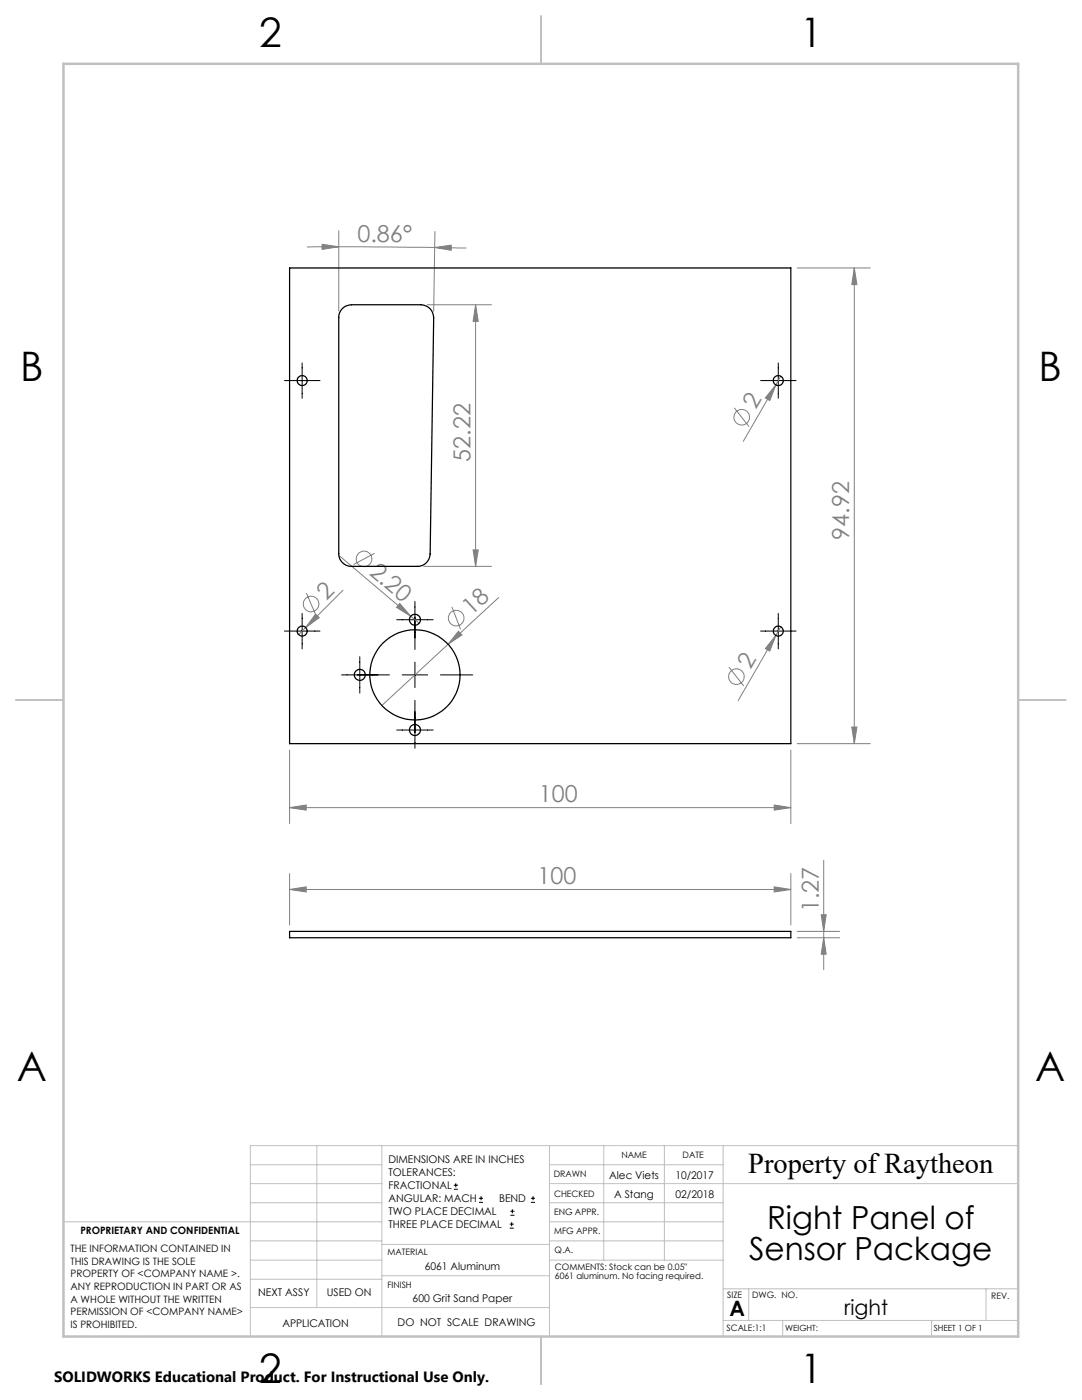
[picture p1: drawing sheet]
<svg xmlns="http://www.w3.org/2000/svg" width="216mm" height="279mm" viewBox="0 0 216 279" stroke-linecap="round" stroke-linejoin="round" font-family="sans-serif">
<g fill="none" stroke="#808080" stroke-width=".2">
<path d="M64.3 48.8l3.3 .4-3.3 .6zM67.6 49.2l19.1 .2M67.6 49.2l-6.4 .1M67.6 46.1v16M86.7 49.4l3.3-.5v1.1zM86.7 49.4l6.4 .1M86.8 46.2l-.3 15.9M159.1 53.5h14.5M170.5 53.5v94.9M170.5 53.5l.5 3.3h-1zM85.3 60.8h12.8M94.9 60.8v52.2"/>
<path d="M94.9 60.8l.5 3.3h-1zM154.8 76.8l-1.2 3.1-.9-.5zM154.8 76.8l-6.5 11.3M155.8 75.1l-1 1.7M146.5 81.4l3 3.8M61.1 118.4l1.9 4.3M67.8 111l14.2 12M68.4 117.8l-8.8 8.8M74.8 110.4l-4.3 2.3M84.6 113h13.5M94.4 109.7h1l-.5 3.3zM99.5 119.2l-23.3 21.6"/>
<path d="M63 122.6l.7 .7-2.7 1.9zM79.8 120.4l2.2 2.6-2.9-1.8zM82 123l1.6 1.4M90.2 121.1l1.7 4.5M91.5 126l.7 .7-2.8 1.9zM145.5 133.1l2.9 3.8M154.8 126.8l-1.2 3.1-.9-.5zM154.8 126.8l-7.5 13M155.8 125.1l-1 1.7M57.8 149.7v14.7M157.8 149.7v14.7M159.1 148.4h14.5"/>
<path d="M170 145.1h1l-.5 3.3zM57.8 161.2l3.3-.5v1zM57.8 177.5l3.3-.5v1zM57.8 174.3v10.3M57.8 161.2h100M57.8 177.5h100M154.5 160.7l3.3 .5-3.3 .5zM154.5 177l3.3 .5-3.3 .5zM157.8 174.3v10.3M164.4 171.7v21.8M159.1 187.1h8.4M159.1 185.9h8.4"/>
<path d="M163.9 182.6h1l-.5 3.3zM164.4 187.1l.5 3.3h-1z"/>
<circle cx="148" cy="83.3" r="1.55"/>
<circle cx="72.6" cy="111.6" r="1.56"/>
<circle cx="62.1" cy="120.5" r="1.56"/>
<circle cx="91" cy="123.4" r="1.55"/>
<circle cx="146.9" cy="135.1" r="1.56"/>
</g>
<g fill="none" stroke="#000" stroke-width=".2">
<path d="M56.8 76h7.1M60.3 72.4v7.1M151.8 76h7.1M155.3 72.4v7.1M56.8 125.9h7.1M60.3 122.4v7.1M68.2 134.7h9.5M71.8 131.1v7.2M79.2 123.7h7.2M80.3 134.7h5M82.8 120.1v9.5M82.8 132.2v5"/>
<path d="M82.8 139.8v9.5M87.9 134.7h6.4M151.8 125.9h7.1M155.3 122.4v7.1M79.2 145.7h7.2M90.6 237.3h.8M90.6 236.5h.8M90.9 236.1v.9M95.6 240h.8M95.6 239.1h.8M96 238.7v.8M105.9 240h.9"/>
<path d="M105.9 239.1h.9M106.4 238.7v.8M101.7 245.1h.8M101.7 244.3h.8M101.8 242.5h.9M101.8 241.7h.9M102.1 243.9v.8M102.2 241.3v.8"/>
</g>
<g fill="none" stroke="#c0c0c0" stroke-width=".2">
<path d="M50 232.4h26.2M50 236.2h26.2M63.2 228.6v32.3M76.2 228.6v38.1M109.6 228.6v38.1M109.6 232.4h34.7M109.6 236.2h93.6M120.5 228.6v22.9M132.6 228.6v22.9M144.3 228.6v38.1M203.2 228.6h-153.2v38.1M12.7 243.8h63.5"/>
<path d="M50 251.5h26.2M50 240h26.2M50 247.7h26.2M50 255.3h26.2M76.2 254.6h33.4M76.2 248.4h33.4M109.6 251.5h34.7M109.6 243.8h34.7M109.6 240h34.7M109.6 247.7h34.7M144.3 257.2h58.9M149.4 257.2v6.3"/>
<path d="M196.7 257.2v6.3M50 260.9h59.6M144.3 263.5h58.9M156.2 263.5v3.2M185.9 263.5v3.2"/>
</g>
<path d="M108 3.2v9.5M3.1 139.7h9.6M203.2 139.7h9.5M108 266.7v9.6" fill="none" stroke="#c0c0c0" stroke-width=".25"/>
<path d="M12.7 12.7h190.5v254h-190.5z" fill="none" stroke="#c0c0c0" stroke-width=".5"/>
<g fill="#808080">
<path d="M79.8 120.4l2.2 2.6-2.9-1.8z"/>
<path d="M91.5 126l.7 .7-2.8 1.9z"/>
<path d="M63 122.6l.7 .7-2.7 1.9z"/>
<path d="M154.8 126.8l-1.2 3.1-.9-.5z"/>
<path d="M154.8 76.8l-1.2 3.1-.9-.5z"/>
<path d="M86.7 49.4l3.3-.5v1.1zM64.3 48.8l3.3 .4-3.3 .6z"/>
<path d="M154.5 160.7l3.3 .5-3.3 .5zM57.8 161.2l3.3-.5v1zM154.5 177l3.3 .5-3.3 .5zM57.8 177.5l3.3-.5v1z"/>
<path d="M170 145.1h1l-.5 3.3zM170.5 53.5l.5 3.3h-1zM164.4 187.1l.5 3.3h-1zM163.9 182.6h1l-.5 3.3z"/>
<path d="M94.9 60.8l.5 3.3h-1zM94.4 109.7h1l-.5 3.3z"/>
</g>
<g fill="none" stroke="#000" stroke-width=".25">
<path d="M57.8 53.5h100v94.9h-100zM68.3 61.6a2.71 2.71 0 0 1 1.8-.8h13.9a2.59 2.59 0 0 1 2.5 2.6l-.7 47.2a2.53 2.53 0 0 1-2.5 2.4h-13.2a2.53 2.53 0 0 1-2.5-2.5v-47.1a2.47 2.47 0 0 1 .7-1.8zM57.8 185.9h100v1.2h-100z"/>
<circle cx="60.3" cy="75.9" r="1"/>
<circle cx="155.3" cy="76" r="1"/>
<circle cx="60.3" cy="125.9" r="1"/>
<circle cx="71.8" cy="134.7" r="1.09"/>
<circle cx="82.8" cy="123.7" r="1.1"/>
<circle cx="82.8" cy="134.7" r="9"/>
<circle cx="155.3" cy="125.9" r="1"/>
<circle cx="82.8" cy="145.7" r="1.1"/>
</g>
<g font-size="8.1">
<text x="51.7" y="9.3">2</text>
<text x="159.7" y="9.3">1</text>
<text x="4" y="76">B</text>
<text x="207.2" y="76">B</text>
<text x="3.3" y="215.7">A</text>
<text x="206.5" y="215.7">A</text>
<text x="51.7" y="276">2</text>
<text x="159.7" y="276">1</text>
</g>
<g font-size="6.3">
<text x="153.1" y="245.4">Right Panel of</text>
<text x="149.5" y="251.4">Sensor Package</text>
</g>
<text font-size="5.7" x="149.3" y="234.1">Property of Raytheon</text>
<g font-size="4.7" fill="#808080">
<text x="71.3" y="48.2">0.86°</text>
<text x="150.8" y="81.9" transform="rotate(-60 150.8 81.9)">2</text>
<text x="93.9" y="92.1" transform="rotate(-90 93.9 92.1)">52.22</text>
<text x="169.5" y="107.7" transform="rotate(-90 169.5 107.7)">94.92</text>
<text x="65.1" y="119.9" transform="rotate(-45 65.1 119.9)">2</text>
<text x="73.5" y="114.5" transform="rotate(40 73.5 114.5)">2.20</text>
<text x="94.1" y="122.9" transform="rotate(-43 94.1 122.9)">18</text>
<text x="149.7" y="133.7" transform="rotate(-60 149.7 133.7)">2</text>
<text x="107.5" y="160.1">100</text>
<text x="107.2" y="176.5">100</text>
<text x="163.4" y="182" transform="rotate(-90 163.4 182)">1.27</text>
</g>
<g font-size="4.2">
<text x="145.6" y="262.7">A</text>
<text x="168.5" y="262.4">right</text>
</g>
<text font-size="3" x="10.8" y="275.7">SOLIDWORKS Educational Product. For Instructional Use Only.</text>
<g font-size="2.1">
<text x="77.5" y="232.2">DIMENSIONS ARE IN INCHES</text>
<text x="77.5" y="234.7">TOLERANCES:</text>
<text x="77.5" y="237.3">FRACTIONAL</text>
<text x="77.5" y="239.9">ANGULAR: MACH</text>
<text x="99.6" y="239.9">BEND</text>
<text x="121.5" y="235.2">Alec Viets</text>
<text x="122.5" y="239">A Stang</text>
<text x="134.8" y="239">02/2018</text>
<text x="134.8" y="235.2">10/2017</text>
<text x="77.5" y="242.5">TWO PLACE DECIMAL</text>
<text x="77.5" y="245.1">THREE PLACE DECIMAL</text>
<text x="84.7" y="253.4">6061 Aluminum</text>
<text x="51.5" y="258.7">NEXT ASSY</text>
<text x="65.2" y="258.6">USED ON</text>
<text x="82.3" y="259.8">600 Grit Sand Paper</text>
<text x="56.3" y="264.8">APPLICATION</text>
<text x="79.3" y="264.6">DO NOT SCALE DRAWING</text>
</g>
<g font-size="2">
<text x="14.1" y="249.9">THE INFORMATION CONTAINED IN</text>
<text x="16" y="246.3">PROPRIETARY AND CONFIDENTIAL</text>
<text x="14.1" y="252.4">THIS DRAWING IS THE SOLE</text>
<text x="14.1" y="254.9">PROPERTY OF &lt;COMPANY NAME &gt;.</text>
<text x="14.1" y="257.4">ANY REPRODUCTION IN PART OR AS</text>
<text x="14.1" y="260">A WHOLE WITHOUT THE WRITTEN</text>
<text x="14.1" y="262.5">PERMISSION OF &lt;COMPANY NAME&gt;</text>
<text x="14.1" y="265">IS PROHIBITED.</text>
</g>
<g font-size="1.8">
<text x="124" y="231.1">NAME</text>
<text x="136.2" y="231.1">DATE</text>
<text x="110.5" y="234.8">DRAWN</text>
<text x="110.5" y="238.9">CHECKED</text>
<text x="110.6" y="242.5">ENG APPR.</text>
<text x="77.3" y="250.5">MATERIAL</text>
<text x="110.6" y="246.3">MFG APPR.</text>
<text x="110.7" y="250">Q.A.</text>
<text x="77.3" y="257">FINISH</text>
<text x="110.7" y="253.5">COMMENTS: Stock can be 0.05&quot;</text>
<text x="110.7" y="255.3">6061 aluminum. No facing required.</text>
<text x="145.1" y="259">SIZE</text>
<text x="150.1" y="259.1">DWG. NO.</text>
<text x="197.8" y="259.2">REV.</text>
<text x="145" y="265.7">SCALE:1:1</text>
</g>
<g font-size="1.7">
<text x="156.7" y="265.7">WEIGHT:</text>
<text x="186.3" y="265.7">SHEET 1 OF 1</text>
</g>
</svg>
